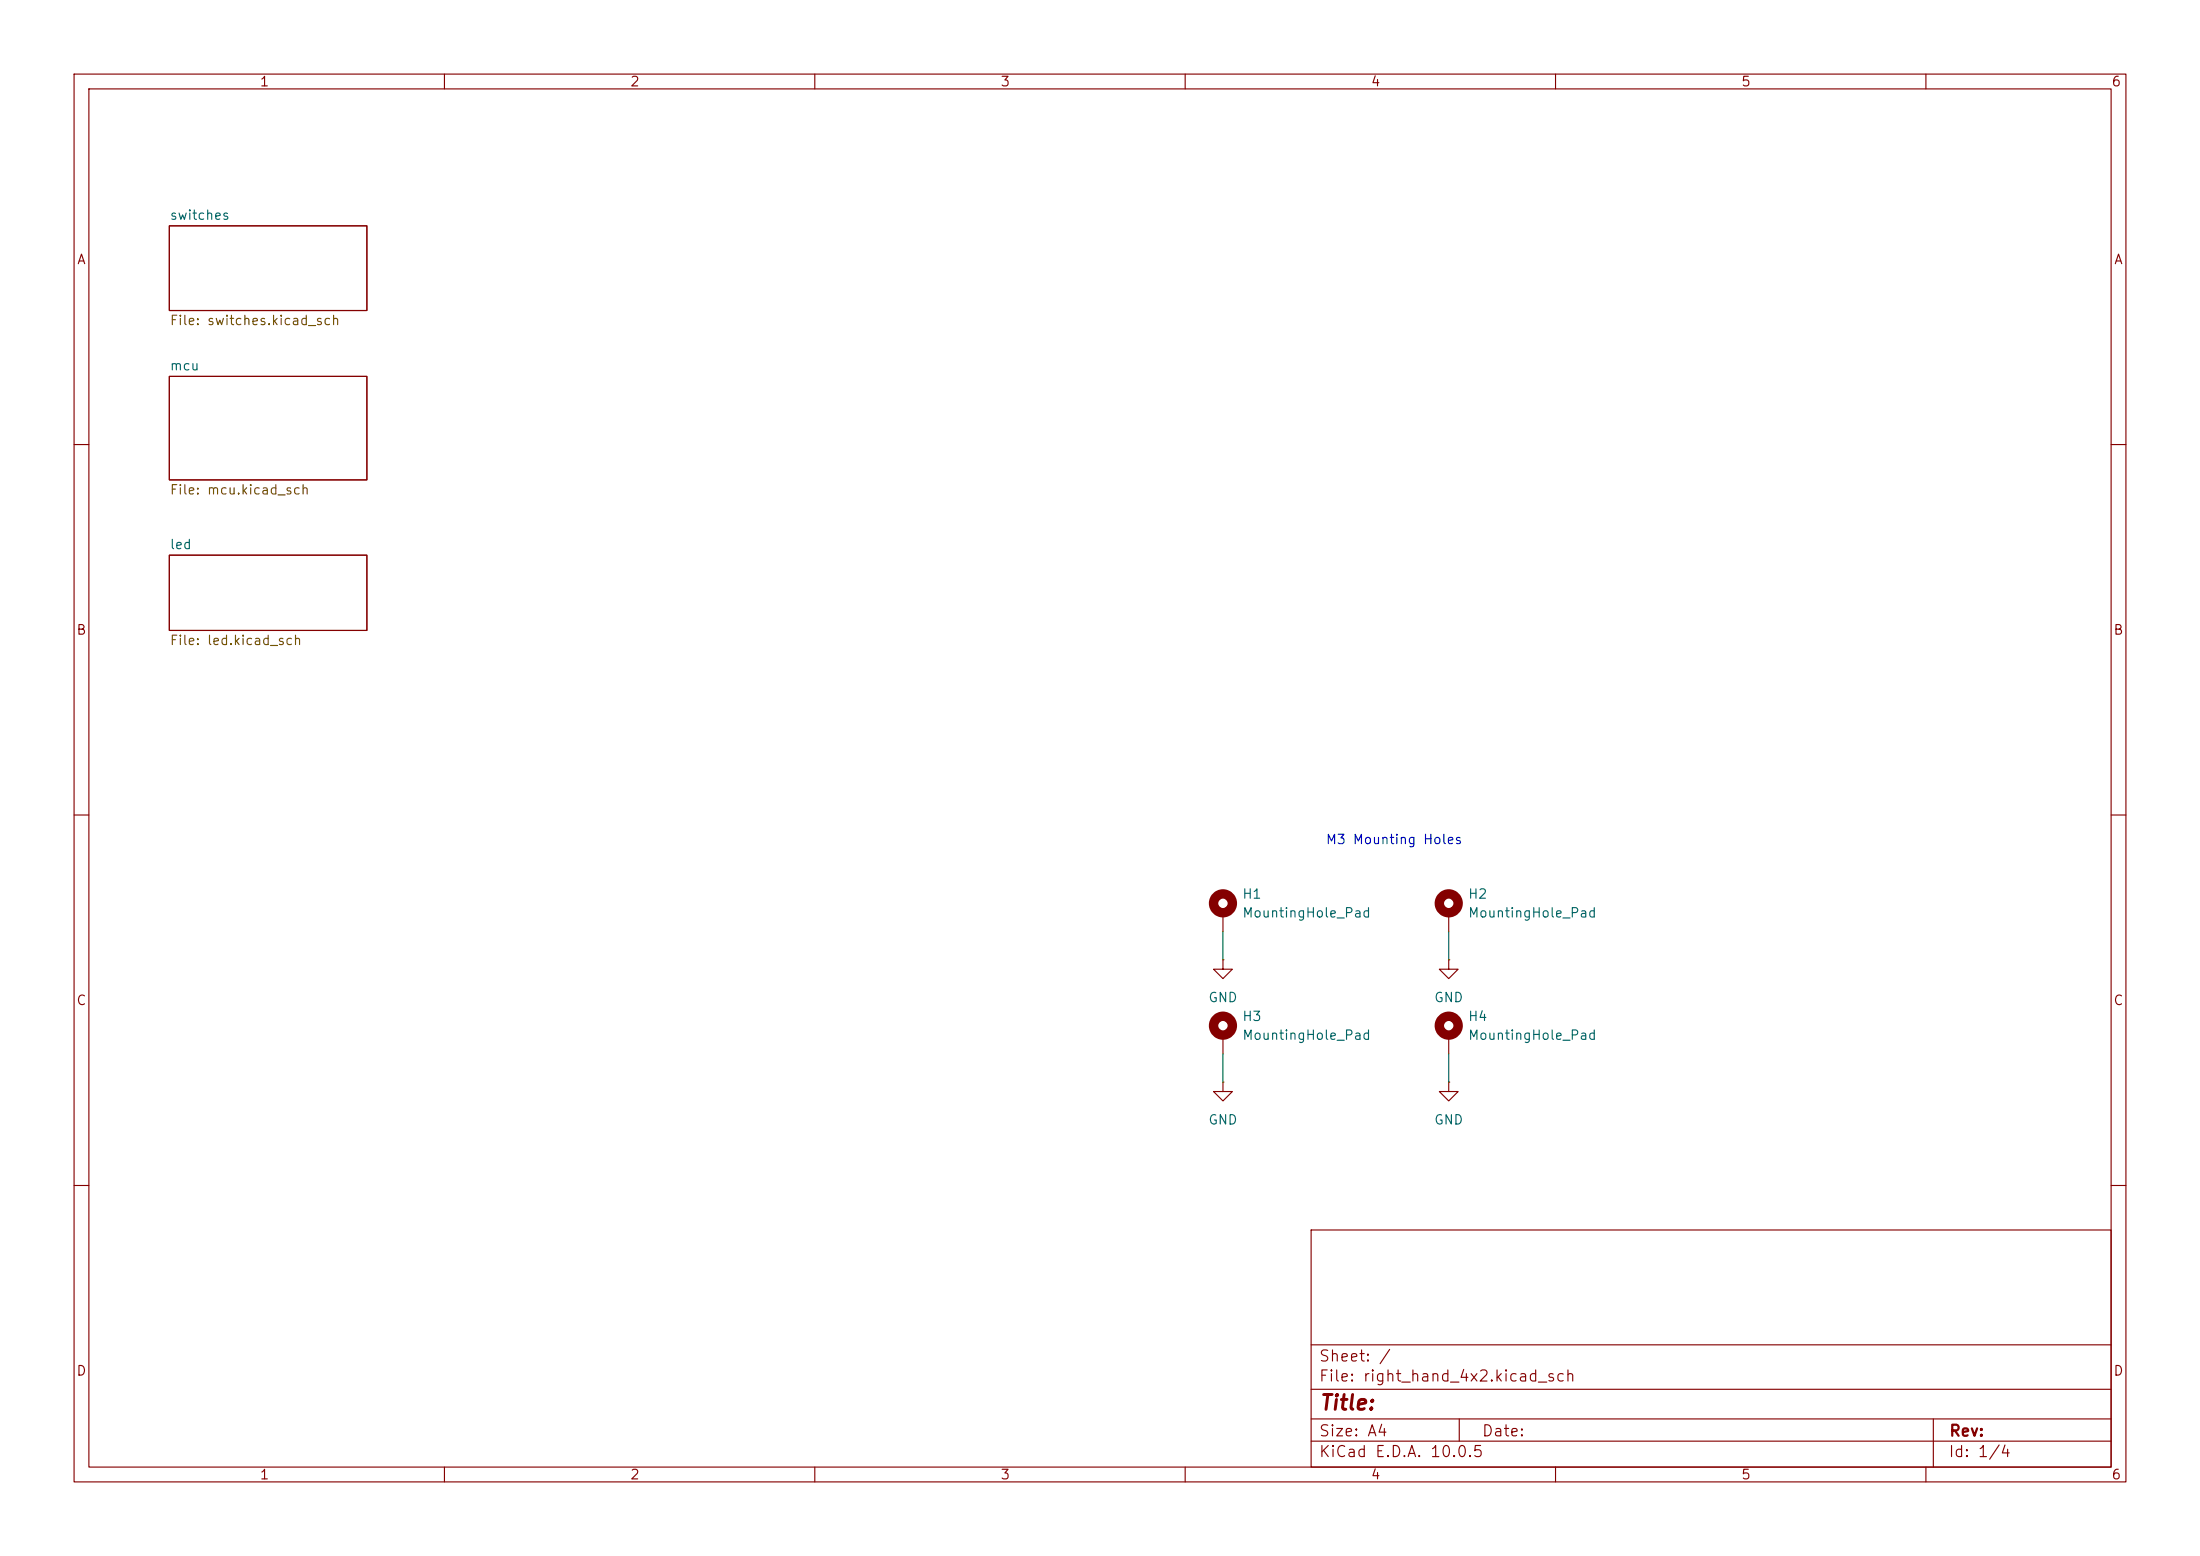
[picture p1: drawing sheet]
(kicad_sch
 (version 20260306)
 (generator "eeschema")
 (generator_version "10.0")
 (paper "A4")
 (lib_symbols
  (symbol "Mechanical:MountingHole_Pad"
   (pin_numbers (hide yes))
   (pin_names
    (offset 1.016) (hide yes)) (exclude_from_sim no) (in_bom no) (on_board yes)
   (in_pos_files yes)
   (duplicate_pin_numbers_are_jumpers no)
   (property "Reference" "H" (at 0 6.35 0) (show_name no) (do_not_autoplace no) (effects (font (size 1.27 1.27))))
   (property "Value" "MountingHole_Pad" (at 0 4.445 0) (show_name no) (do_not_autoplace no) (effects (font (size 1.27 1.27))))
   (property "Footprint" "" (at 0 0 0) (show_name no) (do_not_autoplace no) (hide yes) (effects (font (size 1.27 1.27))))
   (property "Datasheet" "" (at 0 0 0) (show_name no) (do_not_autoplace no) (hide yes) (effects (font (size 1.27 1.27))))
   (property "Description" "Mounting Hole with connection" (at 0 0 0) (show_name no) (do_not_autoplace no) (hide yes) (effects (font (size 1.27 1.27))))
   (symbol "MountingHole_Pad_0_1"
    (circle (center 0 1.27) (radius 1.27) (stroke (width 1.27) (type default)) (fill (type none))))
   (symbol "MountingHole_Pad_1_1"
    (pin input line (at 0 -2.54 90) (length 2.54) (name "1" (effects (font (size 1.27 1.27)))) (number "1" (effects (font (size 1.27 1.27))))))
   (embedded_fonts no))
  (symbol "power:GND"
   (power global)
   (pin_numbers (hide yes))
   (pin_names
    (offset 0) (hide yes)) (exclude_from_sim no) (in_bom yes) (on_board yes)
   (in_pos_files yes)
   (duplicate_pin_numbers_are_jumpers no)
   (property "Reference" "#PWR" (at 0 -6.35 0) (show_name no) (do_not_autoplace no) (hide yes) (effects (font (size 1.27 1.27))))
   (property "Value" "GND" (at 0 -3.81 0) (show_name no) (do_not_autoplace no) (effects (font (size 1.27 1.27))))
   (property "Footprint" "" (at 0 0 0) (show_name no) (do_not_autoplace no) (hide yes) (effects (font (size 1.27 1.27))))
   (property "Datasheet" "" (at 0 0 0) (show_name no) (do_not_autoplace no) (hide yes) (effects (font (size 1.27 1.27))))
   (property "Description" "Power symbol creates a global label with name \"GND\" , ground" (at 0 0 0) (show_name no) (do_not_autoplace no) (hide yes) (effects (font (size 1.27 1.27))))
   (symbol "GND_0_1"
    (polyline (pts (xy 0 0) (xy 0 -1.27) (xy 1.27 -1.27) (xy 0 -2.54) (xy -1.27 -1.27) (xy 0 -1.27)) (stroke (width 0) (type default)) (fill (type none))))
   (symbol "GND_1_1"
    (pin power_in line (at 0 0 270) (length 0) (name "" (effects (font (size 1.27 1.27)))) (number "1" (effects (font (size 1.27 1.27))))))
   (embedded_fonts no)))
 (text "M3 Mounting Holes"
  (exclude_from_sim no)
  (at 188.214 113.538 0)
  (effects (font (size 1.27 1.27))))
 (wire
  (pts (xy 195.58 142.24) (xy 195.58 146.05))
  (stroke (width 0) (type default)))
 (wire
  (pts (xy 165.1 142.24) (xy 165.1 146.05))
  (stroke (width 0) (type default)))
 (wire
  (pts (xy 165.1 125.73) (xy 165.1 129.54))
  (stroke (width 0) (type default)))
 (wire
  (pts (xy 195.58 125.73) (xy 195.58 129.54))
  (stroke (width 0) (type default)))
 (symbol
  (lib_id "power:GND")
  (at 195.58 129.54 0)
  (unit 1)
  (body_style 1)
  (exclude_from_sim no)
  (in_bom yes)
  (on_board yes)
  (in_pos_files yes)
  (dnp no)
  (fields_autoplaced yes)
  (property "Reference" "#PWR08" (at 195.58 135.89 0) (hide yes) (show_name no) (do_not_autoplace no) (effects (font (size 1.27 1.27))))
  (property "Value" "GND" (at 195.58 134.62 0) (show_name no) (do_not_autoplace no) (effects (font (size 1.27 1.27))))
  (property "Footprint" "" (at 195.58 129.54 0) (hide yes) (show_name no) (do_not_autoplace no) (effects (font (size 1.27 1.27))))
  (property "Datasheet" "" (at 195.58 129.54 0) (hide yes) (show_name no) (do_not_autoplace no) (effects (font (size 1.27 1.27))))
  (property "Description" "Power symbol creates a global label with name \"GND\" , ground" (at 195.58 129.54 0) (hide yes) (show_name no) (do_not_autoplace no) (effects (font (size 1.27 1.27))))
  (pin "1"))
 (symbol
  (lib_id "power:GND")
  (at 165.1 146.05 0)
  (unit 1)
  (body_style 1)
  (exclude_from_sim no)
  (in_bom yes)
  (on_board yes)
  (in_pos_files yes)
  (dnp no)
  (fields_autoplaced yes)
  (property "Reference" "#PWR06" (at 165.1 152.4 0) (hide yes) (show_name no) (do_not_autoplace no) (effects (font (size 1.27 1.27))))
  (property "Value" "GND" (at 165.1 151.13 0) (show_name no) (do_not_autoplace no) (effects (font (size 1.27 1.27))))
  (property "Footprint" "" (at 165.1 146.05 0) (hide yes) (show_name no) (do_not_autoplace no) (effects (font (size 1.27 1.27))))
  (property "Datasheet" "" (at 165.1 146.05 0) (hide yes) (show_name no) (do_not_autoplace no) (effects (font (size 1.27 1.27))))
  (property "Description" "Power symbol creates a global label with name \"GND\" , ground" (at 165.1 146.05 0) (hide yes) (show_name no) (do_not_autoplace no) (effects (font (size 1.27 1.27))))
  (pin "1"))
 (symbol
  (lib_id "Mechanical:MountingHole_Pad")
  (at 195.58 123.19 0)
  (unit 1)
  (body_style 1)
  (exclude_from_sim no)
  (in_bom no)
  (on_board yes)
  (in_pos_files yes)
  (dnp no)
  (fields_autoplaced yes)
  (property "Reference" "H2" (at 198.12 120.6499 0) (show_name no) (do_not_autoplace no) (effects (font (size 1.27 1.27)) (justify left)))
  (property "Value" "MountingHole_Pad" (at 198.12 123.1899 0) (show_name no) (do_not_autoplace no) (effects (font (size 1.27 1.27)) (justify left)))
  (property "Footprint" "MountingHole:MountingHole_3.2mm_M3_ISO7380_Pad_TopOnly" (at 195.58 123.19 0) (hide yes) (show_name no) (do_not_autoplace no) (effects (font (size 1.27 1.27))))
  (property "Datasheet" "" (at 195.58 123.19 0) (hide yes) (show_name no) (do_not_autoplace no) (effects (font (size 1.27 1.27))))
  (property "Description" "Mounting Hole with connection" (at 195.58 123.19 0) (hide yes) (show_name no) (do_not_autoplace no) (effects (font (size 1.27 1.27))))
  (pin "1"))
 (symbol
  (lib_id "power:GND")
  (at 165.1 129.54 0)
  (unit 1)
  (body_style 1)
  (exclude_from_sim no)
  (in_bom yes)
  (on_board yes)
  (in_pos_files yes)
  (dnp no)
  (fields_autoplaced yes)
  (property "Reference" "#PWR07" (at 165.1 135.89 0) (hide yes) (show_name no) (do_not_autoplace no) (effects (font (size 1.27 1.27))))
  (property "Value" "GND" (at 165.1 134.62 0) (show_name no) (do_not_autoplace no) (effects (font (size 1.27 1.27))))
  (property "Footprint" "" (at 165.1 129.54 0) (hide yes) (show_name no) (do_not_autoplace no) (effects (font (size 1.27 1.27))))
  (property "Datasheet" "" (at 165.1 129.54 0) (hide yes) (show_name no) (do_not_autoplace no) (effects (font (size 1.27 1.27))))
  (property "Description" "Power symbol creates a global label with name \"GND\" , ground" (at 165.1 129.54 0) (hide yes) (show_name no) (do_not_autoplace no) (effects (font (size 1.27 1.27))))
  (pin "1"))
 (symbol
  (lib_id "Mechanical:MountingHole_Pad")
  (at 165.1 123.19 0)
  (unit 1)
  (body_style 1)
  (exclude_from_sim no)
  (in_bom no)
  (on_board yes)
  (in_pos_files yes)
  (dnp no)
  (fields_autoplaced yes)
  (property "Reference" "H1" (at 167.64 120.6499 0) (show_name no) (do_not_autoplace no) (effects (font (size 1.27 1.27)) (justify left)))
  (property "Value" "MountingHole_Pad" (at 167.64 123.1899 0) (show_name no) (do_not_autoplace no) (effects (font (size 1.27 1.27)) (justify left)))
  (property "Footprint" "MountingHole:MountingHole_3.2mm_M3_ISO7380_Pad_TopOnly" (at 165.1 123.19 0) (hide yes) (show_name no) (do_not_autoplace no) (effects (font (size 1.27 1.27))))
  (property "Datasheet" "" (at 165.1 123.19 0) (hide yes) (show_name no) (do_not_autoplace no) (effects (font (size 1.27 1.27))))
  (property "Description" "Mounting Hole with connection" (at 165.1 123.19 0) (hide yes) (show_name no) (do_not_autoplace no) (effects (font (size 1.27 1.27))))
  (pin "1"))
 (symbol
  (lib_id "power:GND")
  (at 195.58 146.05 0)
  (unit 1)
  (body_style 1)
  (exclude_from_sim no)
  (in_bom yes)
  (on_board yes)
  (in_pos_files yes)
  (dnp no)
  (fields_autoplaced yes)
  (property "Reference" "#PWR05" (at 195.58 152.4 0) (hide yes) (show_name no) (do_not_autoplace no) (effects (font (size 1.27 1.27))))
  (property "Value" "GND" (at 195.58 151.13 0) (show_name no) (do_not_autoplace no) (effects (font (size 1.27 1.27))))
  (property "Footprint" "" (at 195.58 146.05 0) (hide yes) (show_name no) (do_not_autoplace no) (effects (font (size 1.27 1.27))))
  (property "Datasheet" "" (at 195.58 146.05 0) (hide yes) (show_name no) (do_not_autoplace no) (effects (font (size 1.27 1.27))))
  (property "Description" "Power symbol creates a global label with name \"GND\" , ground" (at 195.58 146.05 0) (hide yes) (show_name no) (do_not_autoplace no) (effects (font (size 1.27 1.27))))
  (pin "1"))
 (symbol
  (lib_id "Mechanical:MountingHole_Pad")
  (at 195.58 139.7 0)
  (unit 1)
  (body_style 1)
  (exclude_from_sim no)
  (in_bom no)
  (on_board yes)
  (in_pos_files yes)
  (dnp no)
  (fields_autoplaced yes)
  (property "Reference" "H4" (at 198.12 137.1599 0) (show_name no) (do_not_autoplace no) (effects (font (size 1.27 1.27)) (justify left)))
  (property "Value" "MountingHole_Pad" (at 198.12 139.6999 0) (show_name no) (do_not_autoplace no) (effects (font (size 1.27 1.27)) (justify left)))
  (property "Footprint" "MountingHole:MountingHole_3.2mm_M3_ISO7380_Pad_TopOnly" (at 195.58 139.7 0) (hide yes) (show_name no) (do_not_autoplace no) (effects (font (size 1.27 1.27))))
  (property "Datasheet" "" (at 195.58 139.7 0) (hide yes) (show_name no) (do_not_autoplace no) (effects (font (size 1.27 1.27))))
  (property "Description" "Mounting Hole with connection" (at 195.58 139.7 0) (hide yes) (show_name no) (do_not_autoplace no) (effects (font (size 1.27 1.27))))
  (pin "1"))
 (symbol
  (lib_id "Mechanical:MountingHole_Pad")
  (at 165.1 139.7 0)
  (unit 1)
  (body_style 1)
  (exclude_from_sim no)
  (in_bom no)
  (on_board yes)
  (in_pos_files yes)
  (dnp no)
  (fields_autoplaced yes)
  (property "Reference" "H3" (at 167.64 137.1599 0) (show_name no) (do_not_autoplace no) (effects (font (size 1.27 1.27)) (justify left)))
  (property "Value" "MountingHole_Pad" (at 167.64 139.6999 0) (show_name no) (do_not_autoplace no) (effects (font (size 1.27 1.27)) (justify left)))
  (property "Footprint" "MountingHole:MountingHole_3.2mm_M3_ISO7380_Pad_TopOnly" (at 165.1 139.7 0) (hide yes) (show_name no) (do_not_autoplace no) (effects (font (size 1.27 1.27))))
  (property "Datasheet" "" (at 165.1 139.7 0) (hide yes) (show_name no) (do_not_autoplace no) (effects (font (size 1.27 1.27))))
  (property "Description" "Mounting Hole with connection" (at 165.1 139.7 0) (hide yes) (show_name no) (do_not_autoplace no) (effects (font (size 1.27 1.27))))
  (pin "1"))
 (sheet
  (at 22.86 30.48)
  (size 26.67 11.43)
  (exclude_from_sim no)
  (in_bom yes)
  (on_board yes)
  (dnp no)
  (fields_autoplaced yes)
  (stroke (width 0.1524) (type solid))
  (fill (color 0 0 0 0))
  (property "Sheetname" "switches" (at 22.86 29.7684 0) (show_name no) (do_not_autoplace no) (effects (font (size 1.27 1.27)) (justify left bottom)))
  (property "Sheetfile" "switches.kicad_sch" (at 22.86 42.4946 0) (show_name no) (do_not_autoplace no) (effects (font (size 1.27 1.27)) (justify left top))))
 (sheet
  (at 22.86 50.8)
  (size 26.67 13.97)
  (exclude_from_sim no)
  (in_bom yes)
  (on_board yes)
  (dnp no)
  (fields_autoplaced yes)
  (stroke (width 0.1524) (type solid))
  (fill (color 0 0 0 0))
  (property "Sheetname" "mcu" (at 22.86 50.0884 0) (show_name no) (do_not_autoplace no) (effects (font (size 1.27 1.27)) (justify left bottom)))
  (property "Sheetfile" "mcu.kicad_sch" (at 22.86 65.3546 0) (show_name no) (do_not_autoplace no) (effects (font (size 1.27 1.27)) (justify left top))))
 (sheet
  (at 22.86 74.93)
  (size 26.67 10.16)
  (exclude_from_sim no)
  (in_bom yes)
  (on_board yes)
  (dnp no)
  (fields_autoplaced yes)
  (stroke (width 0.1524) (type solid))
  (fill (color 0 0 0 0))
  (property "Sheetname" "led" (at 22.86 74.2184 0) (show_name no) (do_not_autoplace no) (effects (font (size 1.27 1.27)) (justify left bottom)))
  (property "Sheetfile" "led.kicad_sch" (at 22.86 85.6746 0) (show_name no) (do_not_autoplace no) (effects (font (size 1.27 1.27)) (justify left top))))
 (sheet_instances
  (path ""
   (page "1")))
 (embedded_fonts no))
